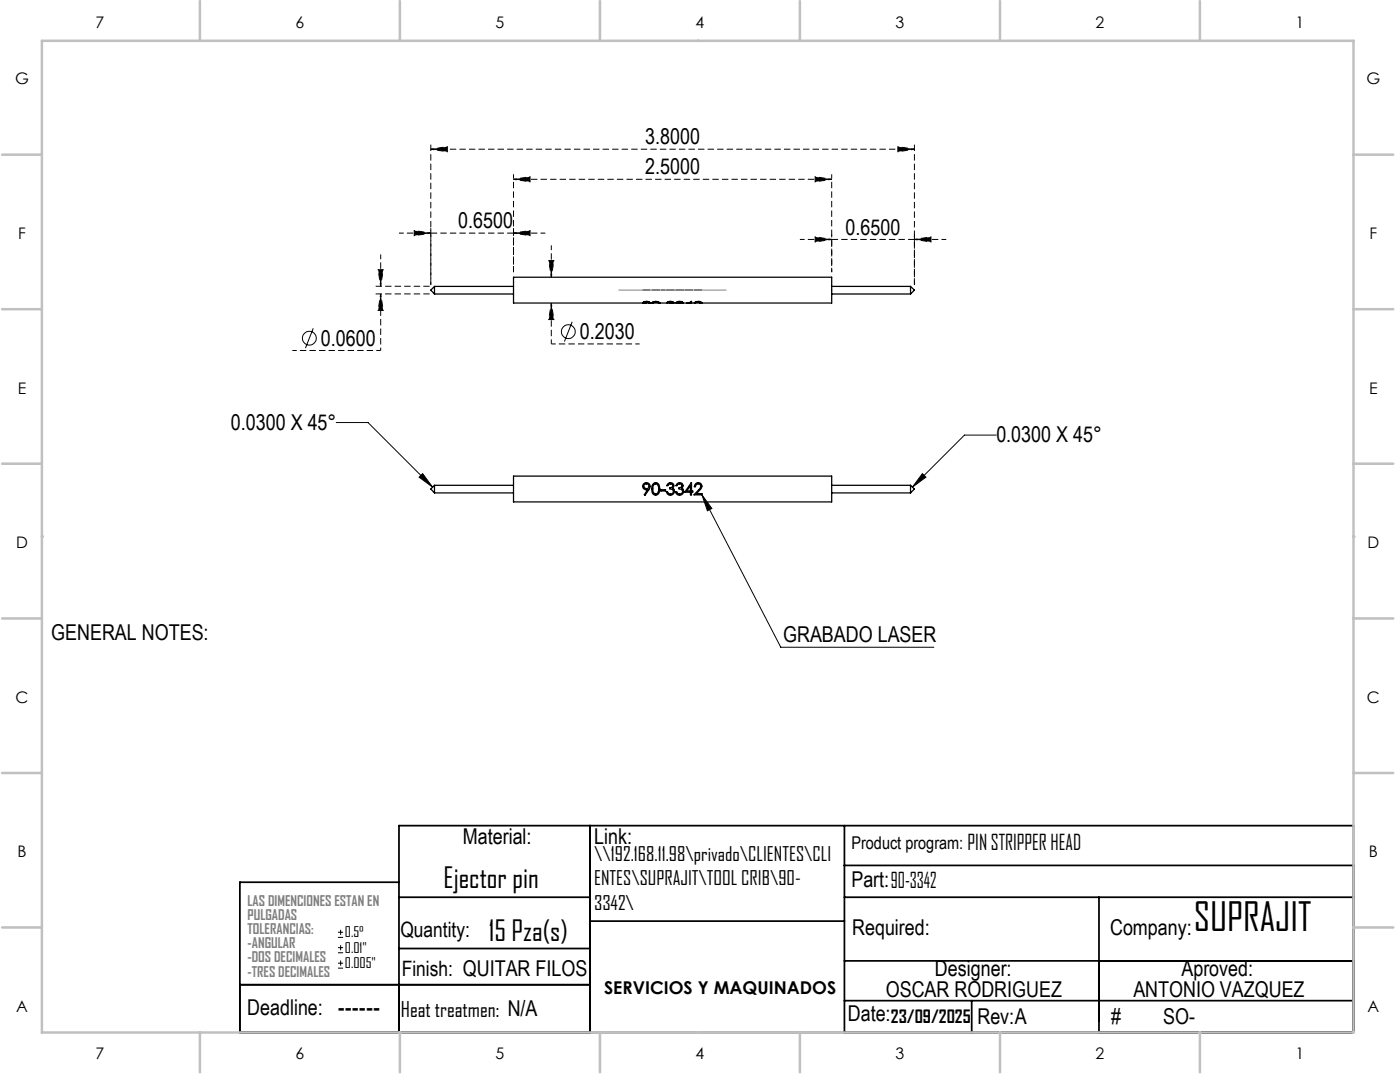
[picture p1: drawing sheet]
<svg xmlns="http://www.w3.org/2000/svg" width="279mm" height="216mm" viewBox="0 0 279 216" stroke-linecap="round" stroke-linejoin="round" font-family="sans-serif">
<g fill="none" stroke="#000" stroke-width=".25">
<path d="M86.7 57.1v1.6M86.7 57.1h15.8M86.7 58.7h15.8M86.7 57.1l-.7 .8 .7 .8M166 57.1h15.7M166 58.7h15.7M181.7 57.1v1.6M181.7 57.1l.8 .8-.8 .8M128.5 60.4h1M128.5 60.3v.1M129 60.1l.8 .3-.3 .1M129 60.1l-.4 .1-.3 .2 .5 .1"/>
<path d="M129 60.3l.5 .1M129 60.3l-.5 .1M129 60.1v.2M129.5 60.3v.1M129.6 60.5h.5M130.3 60.3l-.2 .2M130.3 60.5h1.2M130.3 60.3v.2M130.8 60.1l.9 .4M130.8 60.1l-.7 .4M130.8 60.3l-.5 .2M130.8 60.3l.7 .2"/>
<path d="M130.8 60.1v.2M131.5 60.3l.2 .2M131.5 60.3v.2M131.7 60.5h2.1M133.3 60.4h-.2a.92 .92 0 0 1 1.3 0l-.2 .1M133.3 60.3v.1M133.7 60.5h.1M133.7 60.5h.5M133.8 60.3l-.5 .1M133.8 60.3l.5 .1M133.8 60.1v.2M134.2 60.5h1.4"/>
<path d="M134.2 60.4v.1M134.3 60.4l-.6 .1M134.3 60.2v.2M135.1 60.3v.1M135.5 60.5h.1M135.5 60.5h.6M135.6 60.1l.7 .3-.3 .1M135.6 60.1l-.7 .3h.2M135.6 60.3l-.5 .1M135.6 60.3l.5 .1M135.6 60.1v.2M136 60.4v.1"/>
<path d="M136.1 60.4l-.6 .1M136.1 60.2v.2M137.8 60.4l-.6 .1M137.8 60.4l-.5 .1M137.8 60.3v.1M137.8 60.2h.2M138.8 60.3v.1M139.3 60.1l.8 .3-.3 .1h26.2v-5.2h-63.5v5.2h26M139.3 60.1l-.7 .3h.2M139.3 60.3l-.5 .1M139.3 60.3l.5 .1M139.3 60.1v.2"/>
<path d="M139.8 60.4l-1.8 .1-.1-.4-.5 .3-1.4 .1M139.8 60.3v.1M86.7 96.8v1.6M86.7 96.8h15.8M86.7 98.4h15.8M86.7 96.8l-.7 .8 .7 .8M102.5 95h63.5v5.2h-63.5zM128.4 96.6a.79 .79 0 0 1 1.2 0 .79 .79 0 0 1-.1 1.2l-.8 1-.1-.1 .6-1a.73 .73 0 0 1-.8-.3 .73 .73 0 0 1 0-.8zM130.4 96.5a.71 .71 0 0 1 1.2 .4 1.32 1.32 0 0 1-.8 1.9h-.2a1.66 1.66 0 0 1-.2-2.3zM130.4 96.8a.57 .57 0 0 1 .7-.2 .57 .57 0 0 1 .3 .7 .89 .89 0 0 1-.7 1.2l-.2-.1a1.47 1.47 0 0 1-.1-1.6zM131.9 97.7h.9v.3h-.9zM133.2 96.6a.65 .65 0 0 1 1-.2 .65 .65 0 0 1 0 1 .78 .78 0 0 1 0 1.3 .78 .78 0 0 1-1.2-.6h.2a.55 .55 0 0 0 .8 .5 .55 .55 0 0 0 .2-.9l-.5-.2v-.2h.3a.4 .4 0 0 0 .2-.6 .4 .4 0 0 0-.6-.1l-.3 .3h-.2z"/>
<path d="M135 96.6a.65 .65 0 0 1 1-.2 .65 .65 0 0 1 0 1 .78 .78 0 0 1 0 1.3 .78 .78 0 0 1-1.2-.6h.2a.55 .55 0 0 0 .8 .5 .55 .55 0 0 0 .2-.9l-.5-.2v-.2h.3a.4 .4 0 0 0 .2-.7 .4 .4 0 0 0-.7 .1l-.2 .2h-.2zM137.8 96.9v1.1h-.7zM137.9 96.3l.1 1.7h.3v.2h-.3v.5h-.2v-.5h-1.1zM138.8 96.5a.74 .74 0 0 1 1 0 .74 .74 0 0 1 .1 1l-.9 1h1.1v.2h-1.6a3 3 0 0 0 1.3-1.8 .56 .56 0 0 0-.6-.3 .56 .56 0 0 0-.4 .5h-.2zM166 96.8h15.7M166 98.4h15.7M181.7 96.8v1.6M181.7 96.8l.8 .8-.8 .8"/>
<circle cx="129" cy="97" r=".5"/>
</g>
<g fill="none" stroke="#000" stroke-width=".2">
<path d="M62.5 65.5l-1.5 4M114.2 64.2l-1.6 4M67.1 84.3h6.3l12.9 12.9M83.6 95.2l.7-.7 2 2.7zM140.1 98.7l2 2.8-.9 .4zM140.1 98.7l15.7 30.5h30.6M184.1 94.5l.7 .7-2.7 2zM198.8 86.8h-6.3l-10.4 10.4M67.5 187h1M67.5 186h1M67.5 190.1h1M67.5 189.1h1"/>
<path d="M67.5 193.2h1M67.5 192.2h1M68 185.5v1M68 188.6v1M68 191.7v1"/>
<circle cx="61.7" cy="67.5" r="1.38"/>
<circle cx="113.4" cy="66.2" r="1.38"/>
</g>
<path d="M86 29.8l3.3-.5v1l-3.3-.5M102.5 35.8l3.3-.5v1l-3.3-.5M166 35.8l-3.3 .5v-1l3.3 .5M182.5 29.8l-3.3 .5v-1l3.3 .5M76 57.1l-.5-3.3h1l-.5 3.3M76 58.6l.5 3.3h-1l.5-3.3M86 46.5l-3.3 .5v-1l3.3 .5M102.5 46.5l3.3-.5v1l-3.3-.5M110 55.3l-.5-3.3h1l-.5 3.3M166 47.8l-3.3 .5v-1l3.3 .5M182.5 47.8l3.3-.5v1l-3.3-.5M110 60.5l.5 3.3h-1l.5-3.3" fill="none" stroke="#000" stroke-width=".2" stroke-dasharray="1.3 .6" stroke-dashoffset=".6" stroke-linecap="butt"/>
<path d="M128.3 57.9h1.5zM128.5 57.9h1zM130.1 57.9h1.6zM130.3 57.9h1.2zM131.9 57.9h.9h-.9M133 57.9h1.6zM134.8 57.9h1.7zM136.7 57.9h1.6zM137.1 57.9h.7zM138.5 57.9h1.6z" fill="none" stroke="#808080" stroke-width=".25"/>
<path d="M182.5 29.8h-96.5M85.7 57.1h-10.7M85.7 58.6h-10.7M102.5 46.5h-16.5M166 47.8h16.5" fill="none" stroke="#000" stroke-width=".2" stroke-dasharray="1.3 .6" stroke-linecap="butt"/>
<path d="M102.5 54.3v-19.5M166 54.3v-19.5M58.3 69.9h17.7M110 68.6v-8.1M127.7 68.6h-17.7" fill="none" stroke="#000" stroke-width=".2" stroke-dasharray="1.3 .6" stroke-dashoffset=".4" stroke-linecap="butt"/>
<path d="M86 56.9v-11.4M166 54.3v-7.5M76 69.9v-11.3" fill="none" stroke="#000" stroke-width=".2" stroke-dasharray="1.3 .6" stroke-dashoffset=".7" stroke-linecap="butt"/>
<path d="M166 35.8h-63.5M76 57.1v-6.3M86 46.5h-6.4M102.5 46.5h6.3M110 55.3v-6.3M166 47.8h-6.4M182.5 56.9v-10.1M182.5 47.8h6.3" fill="none" stroke="#000" stroke-width=".2" stroke-dasharray="1.3 .6" stroke-dashoffset=".3" stroke-linecap="butt"/>
<path d="M102.5 54.3v-8.8" fill="none" stroke="#000" stroke-width=".2" stroke-dasharray="1.3 .6" stroke-dashoffset=".1" stroke-linecap="butt"/>
<path d="M86 56.9v-28.1M182.5 56.9v-28.1" fill="none" stroke="#000" stroke-width=".2" stroke-dasharray="1.3 .6" stroke-dashoffset="-.1" stroke-linecap="butt"/>
<path d="M123.4 57.9h21.6" fill="none" stroke="#808080" stroke-width=".2" stroke-dasharray="15.2 1.3 1.3 1.3" stroke-dashoffset="6.4" stroke-linecap="butt"/>
<g fill="none" stroke="#000" stroke-width=".35">
<path d="M79.6 176h-31.7v30h222.2v-41.3h-190.5v41.3M79.6 179h38.1M117.7 164.7v41.3M168.5 164.7v41.3M168.5 179h101.6M168.5 172.7h101.6M219.3 179v27M47.9 196.5h69.8M79.6 189.3h38.1M117.7 183.8h50.8M168.5 191.7h101.6M168.5 199.7h101.6"/>
<path d="M193.9 199.7v6.3"/>
</g>
<g fill="none" stroke="#c0c0c0" stroke-width=".5">
<path d="M8.4 8.1h261.7v197.9h-261.7zM39.9 .2v7.9M79.8 .2v7.9M119.7 .2v7.9M139.2 8.1h.1M159.6 .2v7.9M199.6 .2v7.9M239.5 .2v7.9M.4 30.9h8M270.1 30.9h8M.4 61.7h8M270.1 61.7h8"/>
<path d="M.4 92.5h8M270.1 92.5h8M8.4 107.1h.1M270.1 107.1h.1M.4 123.4h8M270.1 123.4h8M.4 154.2h8M270.1 154.2h8M.4 185.1h8M270.1 185.1h8M39.9 206v8M79.8 206v8"/>
<path d="M119.7 206v8M139.2 206h.1M159.6 206v8M199.6 206v8M239.5 206v8"/>
</g>
<g fill="#000">
<path d="M86 29.8l3.3-.5v1zM102.5 35.8l3.3-.5v1zM162.7 35.3l3.3 .5-3.3 .5zM179.2 29.3l3.3 .5-3.3 .5zM75.5 53.8h1l-.5 3.3zM76 58.6l.5 3.3h-1zM82.7 46l3.3 .5-3.3 .5zM102.5 46.5l3.3-.5v1zM109.5 52h1l-.5 3.3zM162.7 47.3l3.3 .5-3.3 .5zM182.5 47.8l3.3-.5v1zM110 60.5l.5 3.3h-1z"/>
<path d="M83.6 95.2l.7-.7 2 2.7zM184.1 94.5l.7 .7-2.7 2zM140.1 98.7l2 2.8-.9 .4z"/>
</g>
<text font-size="7.8" x="238.3" y="185.7">SUPRAJIT</text>
<g font-size="5.6">
<text x="88.5" y="177.2">Ejector pin</text>
<text x="97.5" y="187.8">15 Pza(s)</text>
</g>
<g font-size="4.4">
<text x="128.8" y="28.8">3.8000</text>
<text x="128.8" y="34.8">2.5000</text>
<text x="91.5" y="45.5">0.6500</text>
<text x="168.8" y="46.8">0.6500</text>
<text x="64" y="69">0.0600</text>
<text x="115.7" y="67.7">0.2030</text>
<text x="46.1" y="85.8">0.0300 X 45°</text>
<text x="198.8" y="88.3">0.0300 X 45°</text>
<text x="10.2" y="127.8">GENERAL NOTES:</text>
<text x="156.3" y="128.2">GRABADO LASER</text>
<text x="92.4" y="168.3">Material:</text>
<text x="118.6" y="168.3">Link:</text>
<text x="169.9" y="177">Part:90-3342</text>
<text x="170.1" y="186.5">Required:</text>
<text x="221.5" y="186.5">Company:</text>
<text x="186.6" y="194.7">Designer:</text>
<text x="235.8" y="194.7">Aproved:</text>
<text x="49.3" y="202.6">Deadline: ------</text>
<text x="169.2" y="203.7">Date:</text>
<text x="176.8" y="199">OSCAR RODRIGUEZ</text>
<text x="226.2" y="199">ANTONIO VAZQUEZ</text>
<text x="195.1" y="204.4">Rev:A</text>
<text x="221.8" y="204.4">#</text>
<text x="232.1" y="204.4">SO-</text>
</g>
<g font-size="4.2">
<text x="193.1" y="169.5">PIN STRIPPER HEAD</text>
<text x="79.9" y="186.9">Quantity:</text>
<text x="80.2" y="194.7">Finish: QUITAR FILOS</text>
<text x="80" y="202.9">Heat treatmen: N/A</text>
</g>
<g font-size="3.9">
<text x="118.6" y="171.8">\\192.168.11.98\privado\CLIENTES\CLI</text>
<text x="118.6" y="176.7">ENTES\SUPRAJIT\TOOL CRIB\90-</text>
<text x="118.6" y="181.5">3342\</text>
</g>
<g font-size="3.5">
<text x="169.9" y="169.5">Product program:</text>
<text x="120.6" y="198.4">SERVICIOS Y MAQUINADOS</text>
<text x="177.8" y="204.2">23/09/2025</text>
</g>
<g font-size="3.2">
<text x="19.1" y="5.6">7</text>
<text x="59" y="5.6">6</text>
<text x="98.9" y="5.6">5</text>
<text x="138.8" y="5.6">4</text>
<text x="178.7" y="5.6">3</text>
<text x="218.6" y="5.6">2</text>
<text x="258.6" y="5.6">1</text>
<text x="3" y="16.8">G</text>
<text x="272.7" y="16.8">G</text>
<text x="3.6" y="47.7">F</text>
<text x="273.3" y="47.7">F</text>
<text x="3.6" y="78.5">E</text>
<text x="273.2" y="78.5">E</text>
<text x="3.2" y="109.4">D</text>
<text x="272.9" y="109.4">D</text>
<text x="3.1" y="140.2">C</text>
<text x="272.8" y="140.2">C</text>
<text x="3.5" y="171">B</text>
<text x="273.2" y="171">B</text>
<text x="3.2" y="201.9">A</text>
<text x="272.9" y="201.9">A</text>
<text x="19.1" y="211.4">7</text>
<text x="59" y="211.4">6</text>
<text x="98.9" y="211.4">5</text>
<text x="138.8" y="211.4">4</text>
<text x="178.7" y="211.4">3</text>
<text x="218.6" y="211.4">2</text>
<text x="258.6" y="211.4">1</text>
</g>
<g font-size="2.8" fill="#808080">
<text x="49.4" y="180.8">LAS DIMENCIONES ESTAN EN</text>
<text x="49.4" y="183.6">PULGADAS</text>
<text x="49.4" y="186.4">TOLERANCIAS:</text>
<text x="49.4" y="189.2">-ANGULAR</text>
<text x="49.4" y="192">-DOS DECIMALES</text>
<text x="49.4" y="194.9">-TRES DECIMALES</text>
</g>
<g font-size="2.8">
<text x="68.8" y="187.1">0.5°</text>
<text x="68.8" y="190.1">0.01&quot;</text>
<text x="68.8" y="193.2">0.005&quot;</text>
</g>
</svg>
